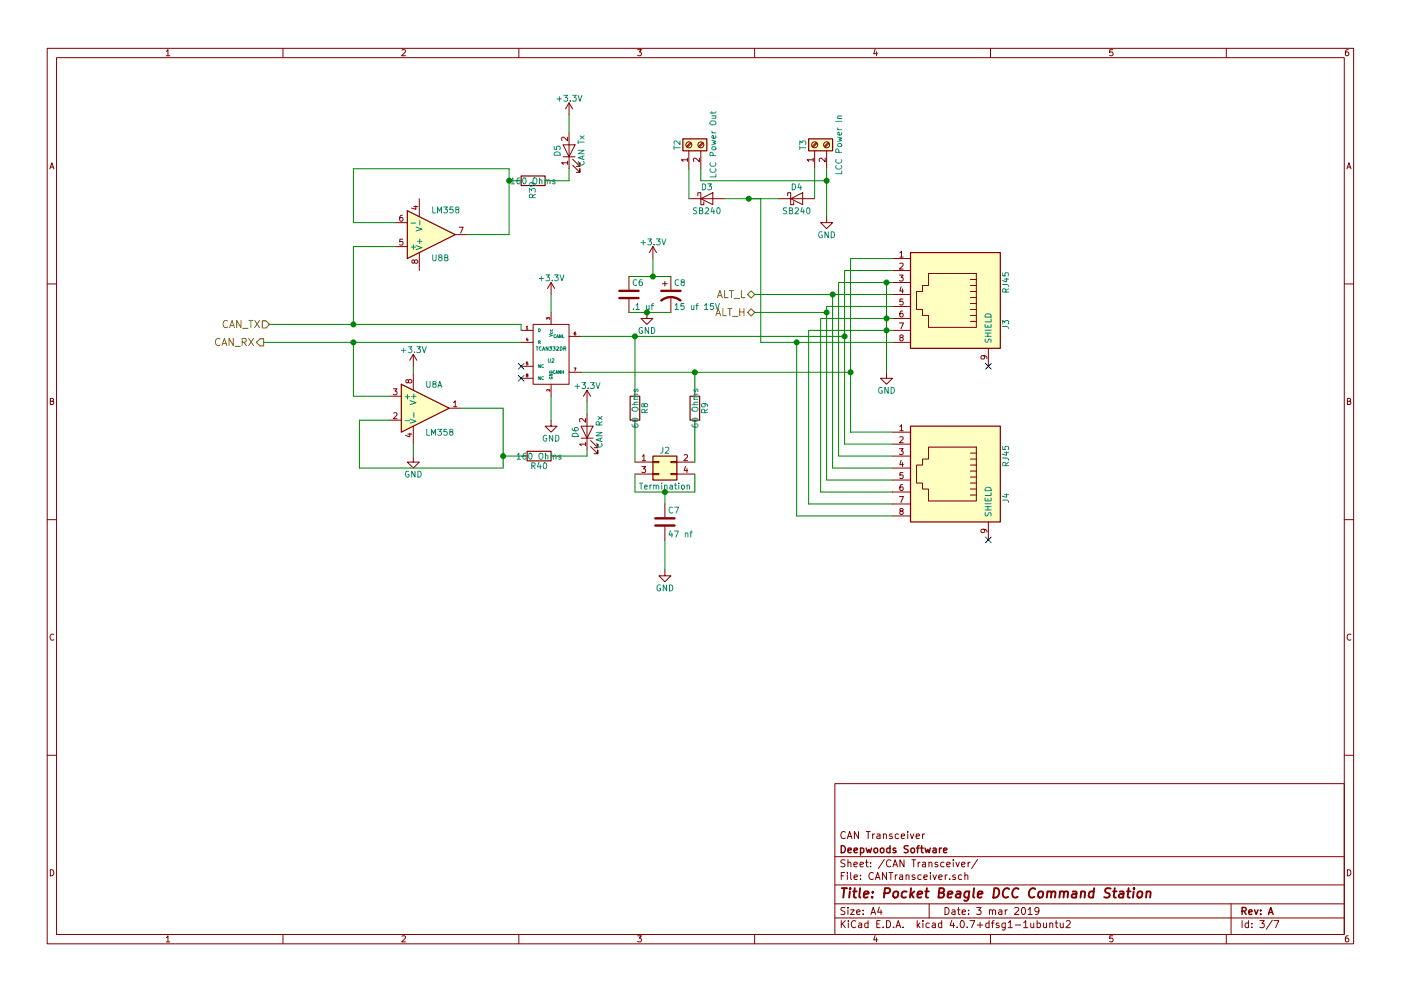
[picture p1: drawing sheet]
EESchema Schematic File Version 2
LIBS:power
LIBS:device
LIBS:transistors
LIBS:conn
LIBS:linear
LIBS:regul
LIBS:74xx
LIBS:cmos4000
LIBS:adc-dac
LIBS:memory
LIBS:xilinx
LIBS:microcontrollers
LIBS:dsp
LIBS:microchip
LIBS:analog_switches
LIBS:motorola
LIBS:texas
LIBS:intel
LIBS:audio
LIBS:interface
LIBS:digital-audio
LIBS:philips
LIBS:display
LIBS:cypress
LIBS:siliconi
LIBS:opto
LIBS:atmel
LIBS:contrib
LIBS:valves
LIBS:pocketbeagle
LIBS:lm2574n-5
LIBS:lmd18200
LIBS:tmp36
LIBS:sn65hvd233-ht
LIBS:L298N
LIBS:PocketBeagleCommandStation-cache
EELAYER 25 0
EELAYER END
$Descr A4 11693 8268
encoding utf-8
Sheet 3 7
Title "Pocket Beagle DCC Command Station"
Date "3 mar 2019"
Rev "A"
Comp "Deepwoods Software"
Comment1 "CAN Transceiver"
Comment2 ""
Comment3 ""
Comment4 ""
$EndDescr
$Comp
L TCAN332DR U2
U 1 1
P 4600 2950
F 0 "U2" H 4600 2900 30  0000 C CNN
F 1 "TCAN332DR" H 4600 3000 30  0000 C CNN
F 2 "Housings_SOIC:SOIC-8-1EP_3.9x4.9mm_Pitch1.27mm" H 4600 2950 60  0001 C CNN
F 3 "" H 4600 2950 60  0000 C CNN
F 4 "595-TCAN332DR" H 4600 2950 60  0001 C CNN "Mouser Part Number"
	1    4600 2950
	1    0    0    -1  
$EndComp
$Comp
L RJ45 J4
U 1 1
P 7900 3950
F 0 "J4" H 8100 4450 50  0000 C CNN
F 1 "RJ45" H 7750 4450 50  0000 C CNN
F 2 "RJ45-8N-S:RJ45_8N-S" H 7900 3950 50  0001 C CNN
F 3 "" H 7900 3950 50  0001 C CNN
F 4 "710-615008144221" H 7900 3950 60  0001 C CNN "Mouser Part Number"
	1    7900 3950
	0    1    1    0   
$EndComp
$Comp
L RJ45 J3
U 1 1
P 7900 2500
F 0 "J3" H 8100 3000 50  0000 C CNN
F 1 "RJ45" H 7750 3000 50  0000 C CNN
F 2 "RJ45-8N-S:RJ45_8N-S" H 7900 2500 50  0001 C CNN
F 3 "" H 7900 2500 50  0001 C CNN
F 4 "710-615008144221" H 7900 2500 60  0001 C CNN "Mouser Part Number"
	1    7900 2500
	0    1    1    0   
$EndComp
NoConn ~ 8250 3050
NoConn ~ 8250 4500
NoConn ~ 4350 3050
NoConn ~ 4350 3150
$Comp
L +3.3V #PWR017
U 1 1
P 4600 2450
F 0 "#PWR017" H 4600 2300 50  0001 C CNN
F 1 "+3.3V" H 4600 2590 50  0000 C CNN
F 2 "" H 4600 2450 50  0001 C CNN
F 3 "" H 4600 2450 50  0001 C CNN
	1    4600 2450
	1    0    0    -1  
$EndComp
$Comp
L GND #PWR018
U 1 1
P 4600 3500
F 0 "#PWR018" H 4600 3250 50  0001 C CNN
F 1 "GND" H 4600 3350 50  0000 C CNN
F 2 "" H 4600 3500 50  0001 C CNN
F 3 "" H 4600 3500 50  0001 C CNN
	1    4600 3500
	1    0    0    -1  
$EndComp
$Comp
L GND #PWR019
U 1 1
P 7400 3100
F 0 "#PWR019" H 7400 2850 50  0001 C CNN
F 1 "GND" H 7400 2950 50  0000 C CNN
F 2 "" H 7400 3100 50  0001 C CNN
F 3 "" H 7400 3100 50  0001 C CNN
	1    7400 3100
	1    0    0    -1  
$EndComp
$Comp
L C C6
U 1 1
P 5250 2450
F 0 "C6" H 5275 2550 50  0000 L CNN
F 1 ".1 uf" H 5275 2350 50  0000 L CNN
F 2 "Capacitors_THT:C_Rect_L4.0mm_W2.5mm_P2.50mm" H 5288 2300 50  0001 C CNN
F 3 "" H 5250 2450 50  0001 C CNN
F 4 "594-K104Z15Y5VF5TL2" H 5250 2450 60  0001 C CNN "Mouser Part Number"
	1    5250 2450
	1    0    0    -1  
$EndComp
$Comp
L CP1 C8
U 1 1
P 5600 2450
F 0 "C8" H 5625 2550 50  0000 L CNN
F 1 "15 uf 15V" H 5625 2350 50  0000 L CNN
F 2 "Capacitors_THT:CP_Radial_D6.3mm_P2.50mm" H 5600 2450 50  0001 C CNN
F 3 "" H 5600 2450 50  0001 C CNN
F 4 "710-860080773002" H 5600 2450 60  0001 C CNN "Mouser Part Number"
	1    5600 2450
	1    0    0    -1  
$EndComp
$Comp
L Conn_02x02_Odd_Even J2
U 1 1
P 5500 3850
F 0 "J2" H 5550 3950 50  0000 C CNN
F 1 "Termination" H 5550 3650 50  0000 C CNN
F 2 "Pin_Headers:Pin_Header_Straight_2x02_Pitch2.54mm" H 5500 3850 50  0001 C CNN
F 3 "" H 5500 3850 50  0001 C CNN
F 4 "649-1012938190402BLF" H 5500 3850 60  0001 C CNN "Mouser Part Number"
	1    5500 3850
	1    0    0    -1  
$EndComp
$Comp
L R R8
U 1 1
P 5300 3400
F 0 "R8" V 5380 3400 50  0000 C CNN
F 1 "60 Ohms" V 5300 3400 50  0000 C CNN
F 2 "Resistors_THT:R_Axial_DIN0204_L3.6mm_D1.6mm_P2.54mm_Vertical" V 5230 3400 50  0001 C CNN
F 3 "" H 5300 3400 50  0001 C CNN
F 4 "603-RSF2WSJT-52-60R" V 5300 3400 60  0001 C CNN "Mouser Part Number"
	1    5300 3400
	1    0    0    -1  
$EndComp
$Comp
L R R9
U 1 1
P 5800 3400
F 0 "R9" V 5880 3400 50  0000 C CNN
F 1 "60 Ohms" V 5800 3400 50  0000 C CNN
F 2 "Resistors_THT:R_Axial_DIN0204_L3.6mm_D1.6mm_P2.54mm_Vertical" V 5730 3400 50  0001 C CNN
F 3 "" H 5800 3400 50  0001 C CNN
F 4 "603-RSF2WSJT-52-60R" V 5800 3400 60  0001 C CNN "Mouser Part Number"
	1    5800 3400
	1    0    0    -1  
$EndComp
$Comp
L C C7
U 1 1
P 5550 4350
F 0 "C7" H 5575 4450 50  0000 L CNN
F 1 "47 nf" H 5575 4250 50  0000 L CNN
F 2 "Capacitors_THT:C_Rect_L4.0mm_W2.5mm_P2.50mm" H 5588 4200 50  0001 C CNN
F 3 "" H 5550 4350 50  0001 C CNN
F 4 "594-K473K15X7RF5TL2" H 5550 4350 60  0001 C CNN "Mouser Part Number"
	1    5550 4350
	1    0    0    -1  
$EndComp
$Comp
L GND #PWR020
U 1 1
P 5550 4750
F 0 "#PWR020" H 5550 4500 50  0001 C CNN
F 1 "GND" H 5550 4600 50  0000 C CNN
F 2 "" H 5550 4750 50  0001 C CNN
F 3 "" H 5550 4750 50  0001 C CNN
	1    5550 4750
	1    0    0    -1  
$EndComp
$Comp
L +3.3V #PWR021
U 1 1
P 5450 2150
F 0 "#PWR021" H 5450 2000 50  0001 C CNN
F 1 "+3.3V" H 5450 2290 50  0000 C CNN
F 2 "" H 5450 2150 50  0001 C CNN
F 3 "" H 5450 2150 50  0001 C CNN
	1    5450 2150
	1    0    0    -1  
$EndComp
$Comp
L GND #PWR022
U 1 1
P 5400 2600
F 0 "#PWR022" H 5400 2350 50  0001 C CNN
F 1 "GND" H 5400 2450 50  0000 C CNN
F 2 "" H 5400 2600 50  0001 C CNN
F 3 "" H 5400 2600 50  0001 C CNN
	1    5400 2600
	1    0    0    -1  
$EndComp
Text HLabel 2250 2700 0    60   Input ~ 0
CAN_TX
Text HLabel 2200 2850 0    60   Output ~ 0
CAN_RX
$Comp
L Screw_Terminal_01x02 T2
U 1 1
P 5750 1200
F 0 "T2" H 5750 1300 50  0000 C CNN
F 1 "LCC Power Out" H 5750 1000 50  0000 C CNN
F 2 "Connectors_Terminal_Blocks:TerminalBlock_Pheonix_MPT-2.54mm_2pol" H 5750 1200 50  0001 C CNN
F 3 "" H 5750 1200 50  0001 C CNN
F 4 "651-1725656" H 5750 1200 60  0001 C CNN "Mouser Part Number"
	1    5750 1200
	0    -1   -1   0   
$EndComp
$Comp
L Screw_Terminal_01x02 T3
U 1 1
P 6800 1200
F 0 "T3" H 6800 1300 50  0000 C CNN
F 1 "LCC Power In" H 6800 1000 50  0000 C CNN
F 2 "Connectors_Terminal_Blocks:TerminalBlock_Pheonix_MPT-2.54mm_2pol" H 6800 1200 50  0001 C CNN
F 3 "" H 6800 1200 50  0001 C CNN
F 4 "651-1725656" H 6800 1200 60  0001 C CNN "Mouser Part Number"
	1    6800 1200
	0    -1   -1   0   
$EndComp
$Comp
L D_Schottky D3
U 1 1
P 5900 1650
F 0 "D3" H 5900 1750 50  0000 C CNN
F 1 "SB240" H 5900 1550 50  0000 C CNN
F 2 "Diodes_THT:D_DO-15_P10.16mm_Horizontal" H 5900 1650 50  0001 C CNN
F 3 "" H 5900 1650 50  0001 C CNN
F 4 "625-SB240-E3/73" H 5900 1650 60  0001 C CNN "Mouser Part Number"
	1    5900 1650
	1    0    0    -1  
$EndComp
$Comp
L D_Schottky D4
U 1 1
P 6650 1650
F 0 "D4" H 6650 1750 50  0000 C CNN
F 1 "SB240" H 6650 1550 50  0000 C CNN
F 2 "Diodes_THT:D_DO-15_P10.16mm_Horizontal" H 6650 1650 50  0001 C CNN
F 3 "" H 6650 1650 50  0001 C CNN
F 4 "625-SB240-E3/73" H 6650 1650 60  0001 C CNN "Mouser Part Number"
	1    6650 1650
	1    0    0    -1  
$EndComp
$Comp
L GND #PWR023
U 1 1
P 6900 1800
F 0 "#PWR023" H 6900 1550 50  0001 C CNN
F 1 "GND" H 6900 1650 50  0000 C CNN
F 2 "" H 6900 1800 50  0001 C CNN
F 3 "" H 6900 1800 50  0001 C CNN
	1    6900 1800
	1    0    0    -1  
$EndComp
Text HLabel 6300 2450 0    60   BiDi ~ 0
ALT_L
Text HLabel 6300 2600 0    60   BiDi ~ 0
ALT_H
$Comp
L LM358 U8
U 2 1
P 3600 1950
F 0 "U8" H 3600 2150 50  0000 L CNN
F 1 "LM358" H 3600 1750 50  0000 L CNN
F 2 "Housings_DIP:DIP-8_W7.62mm" H 3600 1950 50  0001 C CNN
F 3 "" H 3600 1950 50  0001 C CNN
F 4 "595-LM358AP" H 3600 1950 60  0001 C CNN "Mouser Part Number"
	2    3600 1950
	1    0    0    1   
$EndComp
$Comp
L LM358 U8
U 1 1
P 3550 3400
F 0 "U8" H 3550 3600 50  0000 L CNN
F 1 "LM358" H 3550 3200 50  0000 L CNN
F 2 "Housings_DIP:DIP-8_W7.62mm" H 3550 3400 50  0001 C CNN
F 3 "" H 3550 3400 50  0001 C CNN
F 4 "595-LM358AP" H 3550 3400 60  0001 C CNN "Mouser Part Number"
	1    3550 3400
	1    0    0    -1  
$EndComp
$Comp
L GND #PWR024
U 1 1
P 3450 3800
F 0 "#PWR024" H 3450 3550 50  0001 C CNN
F 1 "GND" H 3450 3650 50  0000 C CNN
F 2 "" H 3450 3800 50  0001 C CNN
F 3 "" H 3450 3800 50  0001 C CNN
	1    3450 3800
	1    0    0    -1  
$EndComp
$Comp
L +3.3V #PWR025
U 1 1
P 3450 3050
F 0 "#PWR025" H 3450 2900 50  0001 C CNN
F 1 "+3.3V" H 3450 3190 50  0000 C CNN
F 2 "" H 3450 3050 50  0001 C CNN
F 3 "" H 3450 3050 50  0001 C CNN
	1    3450 3050
	1    0    0    -1  
$EndComp
$Comp
L R R39
U 1 1
P 4450 1500
F 0 "R39" H 4530 1500 50  0000 C CNN
F 1 "160 Ohms" V 4450 1500 50  0000 C CNN
F 2 "Resistors_THT:R_Axial_DIN0204_L3.6mm_D1.6mm_P1.90mm_Vertical" V 4380 1500 50  0001 C CNN
F 3 "" H 4450 1500 50  0001 C CNN
F 4 "603-CFR-25JB-52-160R" H 4450 1500 60  0001 C CNN "Mouser Part Number"
	1    4450 1500
	0    1    1    0   
$EndComp
$Comp
L R R40
U 1 1
P 4500 3800
F 0 "R40" V 4580 3800 50  0000 C CNN
F 1 "160 Ohms" V 4500 3800 50  0000 C CNN
F 2 "Resistors_THT:R_Axial_DIN0204_L3.6mm_D1.6mm_P1.90mm_Vertical" V 4430 3800 50  0001 C CNN
F 3 "" H 4500 3800 50  0001 C CNN
F 4 "603-CFR-25JB-52-160R" V 4500 3800 60  0001 C CNN "Mouser Part Number"
	1    4500 3800
	0    1    1    0   
$EndComp
$Comp
L LED D5
U 1 1
P 4750 1250
F 0 "D5" H 4750 1350 50  0000 C CNN
F 1 "CAN Tx" H 4750 1150 50  0000 C CNN
F 2 "LEDs:LED_D3.0mm" H 4750 1250 50  0001 C CNN
F 3 "" H 4750 1250 50  0001 C CNN
F 4 "710-151031SS04000" H 4750 1250 60  0001 C CNN "Mouser Part Number"
	1    4750 1250
	0    -1   -1   0   
$EndComp
$Comp
L LED D6
U 1 1
P 4900 3600
F 0 "D6" H 4900 3700 50  0000 C CNN
F 1 "CAN Rx" H 4900 3500 50  0000 C CNN
F 2 "LEDs:LED_D3.0mm" H 4900 3600 50  0001 C CNN
F 3 "" H 4900 3600 50  0001 C CNN
F 4 "710-151033YS03000" H 4900 3600 60  0001 C CNN "Mouser Part Number"
	1    4900 3600
	0    -1   -1   0   
$EndComp
Wire Wire Line
	7100 3600 7450 3600
Wire Wire Line
	7100 2150 7100 3600
Wire Wire Line
	7100 2150 7450 2150
Wire Wire Line
	7050 3700 7450 3700
Wire Wire Line
	7050 2250 7050 3700
Wire Wire Line
	7050 2250 7450 2250
Wire Wire Line
	7450 3800 7000 3800
Wire Wire Line
	7000 3800 7000 2350
Wire Wire Line
	7000 2350 7450 2350
Wire Wire Line
	7450 3900 6950 3900
Wire Wire Line
	6950 3900 6950 2450
Wire Wire Line
	6300 2450 7450 2450
Wire Wire Line
	6900 4000 7450 4000
Wire Wire Line
	6900 2550 6900 4000
Wire Wire Line
	6900 2550 7450 2550
Wire Wire Line
	7450 4100 6850 4100
Wire Wire Line
	6850 4100 6850 2650
Wire Wire Line
	6850 2650 7450 2650
Wire Wire Line
	7450 4200 6750 4200
Wire Wire Line
	6750 4200 6750 2750
Wire Wire Line
	6750 2750 7450 2750
Wire Wire Line
	6650 4300 7450 4300
Wire Wire Line
	6650 4300 6650 2850
Wire Wire Line
	6350 2850 7450 2850
Wire Wire Line
	4850 3100 7100 3100
Connection ~ 7100 3100
Wire Wire Line
	4850 2800 7050 2800
Connection ~ 7050 2800
Wire Wire Line
	7400 2350 7400 3100
Connection ~ 7400 2750
Connection ~ 7400 2650
Connection ~ 7400 2350
Wire Wire Line
	4600 3300 4600 3500
Wire Wire Line
	4600 2450 4600 2600
Wire Wire Line
	5300 3250 5300 2800
Connection ~ 5300 2800
Wire Wire Line
	5800 3250 5800 3100
Connection ~ 5800 3100
Wire Wire Line
	5300 3550 5300 3850
Wire Wire Line
	5800 3550 5800 3850
Wire Wire Line
	5300 3950 5300 4100
Wire Wire Line
	5300 4100 5800 4100
Wire Wire Line
	5800 4100 5800 3950
Wire Wire Line
	5550 4200 5550 4100
Connection ~ 5550 4100
Wire Wire Line
	5550 4750 5550 4500
Wire Wire Line
	5250 2600 5600 2600
Connection ~ 5400 2600
Wire Wire Line
	5250 2300 5600 2300
Wire Wire Line
	5450 2150 5450 2300
Connection ~ 5450 2300
Wire Wire Line
	2250 2700 4350 2700
Wire Wire Line
	4350 2700 4350 2750
Wire Wire Line
	2200 2850 4350 2850
Wire Wire Line
	6800 1400 6800 1650
Wire Wire Line
	6050 1650 6500 1650
Wire Wire Line
	5750 1650 5750 1400
Wire Wire Line
	6350 2850 6350 1650
Wire Wire Line
	6350 1650 6250 1650
Connection ~ 6250 1650
Connection ~ 6650 2850
Wire Wire Line
	5850 1400 5850 1500
Wire Wire Line
	5850 1500 6900 1500
Wire Wire Line
	6900 1400 6900 1800
Connection ~ 6900 1500
Connection ~ 6950 2450
Wire Wire Line
	6300 2600 6900 2600
Connection ~ 6900 2600
Wire Wire Line
	3250 3300 2950 3300
Wire Wire Line
	2950 3300 2950 2850
Connection ~ 2950 2850
Wire Wire Line
	3300 2050 2950 2050
Wire Wire Line
	2950 2050 2950 2700
Connection ~ 2950 2700
Wire Wire Line
	3250 3500 3000 3500
Wire Wire Line
	3000 3500 3000 3900
Wire Wire Line
	3000 3900 4200 3900
Wire Wire Line
	4200 3900 4200 3400
Wire Wire Line
	4200 3400 3850 3400
Wire Wire Line
	3300 1850 2950 1850
Wire Wire Line
	2950 1850 2950 1400
Wire Wire Line
	2950 1400 4250 1400
Wire Wire Line
	4250 1400 4250 1950
Wire Wire Line
	4250 1950 3900 1950
Wire Wire Line
	3450 3700 3450 3800
Wire Wire Line
	4300 1500 4250 1500
Connection ~ 4250 1500
Wire Wire Line
	4350 3800 4200 3800
Connection ~ 4200 3800
Wire Wire Line
	4750 1400 4750 1500
Wire Wire Line
	4750 1500 4600 1500
Wire Wire Line
	4900 3750 4900 3800
Wire Wire Line
	4900 3800 4650 3800
$Comp
L +3.3V #PWR026
U 1 1
P 4750 950
F 0 "#PWR026" H 4750 800 50  0001 C CNN
F 1 "+3.3V" H 4750 1090 50  0000 C CNN
F 2 "" H 4750 950 50  0001 C CNN
F 3 "" H 4750 950 50  0001 C CNN
	1    4750 950 
	1    0    0    -1  
$EndComp
$Comp
L +3.3V #PWR027
U 1 1
P 4900 3350
F 0 "#PWR027" H 4900 3200 50  0001 C CNN
F 1 "+3.3V" H 4900 3490 50  0000 C CNN
F 2 "" H 4900 3350 50  0001 C CNN
F 3 "" H 4900 3350 50  0001 C CNN
	1    4900 3350
	1    0    0    -1  
$EndComp
Wire Wire Line
	4900 3350 4900 3450
Wire Wire Line
	4750 950  4750 1100
Wire Wire Line
	3450 3050 3450 3100
$EndSCHEMATC
